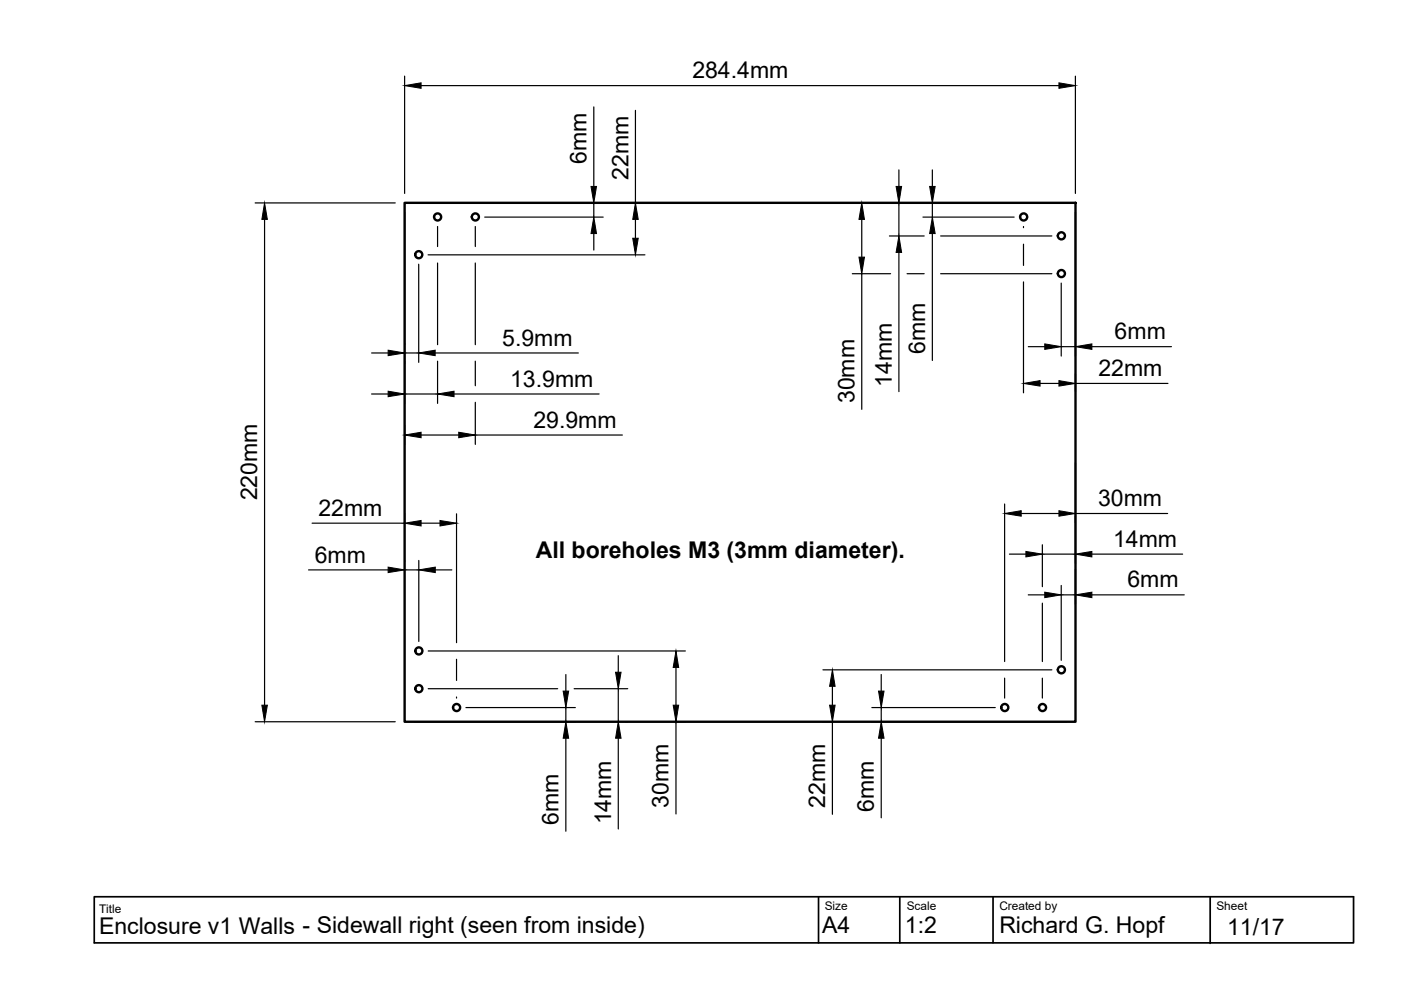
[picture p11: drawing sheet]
<svg xmlns="http://www.w3.org/2000/svg" width="297mm" height="210mm" viewBox="0 0 297 210" stroke-linecap="round" stroke-linejoin="round" font-family="sans-serif">
<!-- layer: Visible -->
<g fill="none" stroke="#000" stroke-width=".51">
<path d="M85.8 43h142.2v110h-142.2z"/>
<circle cx="88.8" cy="54" r=".75"/>
<circle cx="92.8" cy="46" r=".75"/>
<circle cx="100.8" cy="46" r=".75"/>
<circle cx="217" cy="46" r=".75"/>
<circle cx="225" cy="50" r=".75"/>
<circle cx="225" cy="58" r=".75"/>
<circle cx="88.8" cy="138" r=".75"/>
<circle cx="88.8" cy="146" r=".75"/>
<circle cx="96.8" cy="150" r=".75"/>
<circle cx="213" cy="150" r=".75"/>
<circle cx="221" cy="150" r=".75"/>
<circle cx="225" cy="142" r=".75"/>
</g>
<!-- layer: TitleBlock -->
<path d="M20 190.1h267v9.8h-267zM173.5 190.1v9.8M190.8 190.1v9.8M210.5 190.1v9.8M256.6 190.1v9.9" fill="none" stroke="#000" stroke-width=".36"/>
<!-- layer: Dimensions -->
<g fill="none" stroke="#000" stroke-width=".25">
<path d="M85.8 16.1v24.9M89.3 18.2h135.2M228 16.1v24.9M125.9 22.7v16.8M134.7 23.4v19.6M190.6 36v3.5M197.7 36v3.5M54.1 43h29.7M56.1 46.5v103M85.8 45v40.5M88.8 56v20.8M90.8 54h45.9"/>
<path d="M92.8 48v4.3M92.8 55.8v17.3M100.8 48v4.3M100.8 55.8v17.3M102.8 46h25.1M125.9 43v3M125.9 49.5v3.5M127.9 43h.1M134.7 46.5v4M180.7 58h8.1M182.7 46.5v8M182.7 58v28.8"/>
<path d="M184 43h.7M188.6 43h.3M188.6 50h7.3M190.6 43v7M190.6 53.5v29.5M192.3 58h3.6M195.7 46h19.3M197.7 43v3M197.7 49.5v26.9M199.4 50h23.6M199.4 58h23.6M199.7 43h.1"/>
<path d="M217 48v.3M217 51.8v4.5M217 59.8v23.5M228 45v30.5M78.8 74.8h3.5M85.8 74.8h3M92.3 74.8h30.3M92.8 76.6v8.9M100.8 76.6v5.2M218 73.5h3.5M225 60v15.5M225 73.5h3"/>
<path d="M228 79.3v3.7M231.5 73.5h16.9M78.8 83.5h3.5M85.8 90.2v4.1M85.8 83.5h7M89.3 92.2h8M96.3 83.5h30.7M100.8 85.3v8.9M100.8 92.2h31.2M220.5 81.3h4M228 98.2v21.3M228 81.3h19.6"/>
<path d="M66.2 110.9h19.6M85.8 108.9v1.6M85.8 118.8v.4M88.8 118.8v17.2M89.3 110.9h4M96.8 108.9v27.4M213 106.9v33.4M214 117.5h3.5M216.5 108.9h8M221 115.5v8.9M221 117.5h7M228 108.9h19.6"/>
<path d="M231.5 117.5h19.2M65.4 120.8h16.9M85.8 120.8h3M90.8 138h54.5M92.3 120.8h3.5M96.8 139.8v4.5M131.1 139v3.5M218 126.1h3.5M221 127.9v12.4M225 124.1v15.9M225 126.1h3M228 120.7v7.4"/>
<path d="M231.5 126.1h19.6M54.1 153h29.7M87.8 153h34.2M90.8 146h27.4M96.8 147.8v.2M98.8 150h23.2M120 143v3.5M120 150v3M120 156.5v19.7M121.7 146h11.4M131.1 146v7M131.1 156.5v19.3"/>
<path d="M132.6 153h.5M143.3 141.5v8M143.3 153v19.6M143.4 153h1.9M174.5 153h2.2M174.5 142h48.5M176.5 145.5v4M176.5 153v19.6M184.8 153h41.2M184.8 150h26.2M186.8 143v3.5M186.8 150v3"/>
<path d="M186.8 156.5v16.9M213 143.8v4.2M221 143.8v4.2"/>
</g>
<g fill="#000" stroke="#000" stroke-width=".21">
<path d="M85.8 18.2l3.5-.6v1.1zM224.5 17.6l3.5 .6-3.5 .5zM125.3 39.5h1.2l-.6 3.5zM190 39.5h1.2l-.6 3.5zM197.1 39.5h1.2l-.6 3.5zM56.1 43l.6 3.5h-1.2zM125.9 46l.6 3.5h-1.2zM134.2 50.5h1.1l-.6 3.5zM134.7 43l.6 3.5h-1.1zM182.7 43l.6 3.5h-1.2zM182.1 54.5h1.2l-.6 3.5zM190.6 50l.6 3.5h-1.2z"/>
<path d="M197.7 46l.6 3.5h-1.2zM82.3 74.2l3.5 .6-3.5 .6zM88.8 74.8l3.5-.6v1.2zM221.5 72.9l3.5 .6-3.5 .6zM228 73.5l3.5-.6v1.2zM82.3 82.9l3.5 .6-3.5 .6zM85.8 92.2l3.5-.6v1.2zM92.8 83.5l3.5-.6v1.2zM97.3 91.6l3.5 .6-3.5 .6zM217 81.3l3.5-.6v1.2zM224.5 80.7l3.5 .6-3.5 .6zM85.8 110.9l3.5-.5v1.1z"/>
<path d="M93.3 110.4l3.5 .5-3.5 .6zM213 108.9l3.5-.6v1.1zM217.5 116.9l3.5 .6-3.5 .6zM224.5 108.3l3.5 .6-3.5 .5zM228 117.5l3.5-.6v1.2zM82.3 120.2l3.5 .6-3.5 .6zM88.8 120.8l3.5-.6v1.2zM221.5 125.6l3.5 .5-3.5 .6zM228 126.1l3.5-.5v1.1zM55.5 149.5h1.2l-.6 3.5zM119.4 146.5h1.2l-.6 3.5zM120 153l.6 3.5h-1.2z"/>
<path d="M130.5 142.5h1.2l-.6 3.5zM131.1 153l.6 3.5h-1.2zM143.3 138l.6 3.5h-1.2zM142.7 149.5h1.2l-.6 3.5zM176.5 142l.6 3.5h-1.2zM175.9 149.5h1.2l-.6 3.5zM186.3 146.5h1.1l-.6 3.5zM186.8 153l.6 3.5h-1.1z"/>
</g>
<g font-size="4.9">
<text x="146.8" y="16.6">284.4mm</text>
<text x="124.3" y="34.7" transform="rotate(-90 124.3 34.7)">6mm</text>
<text x="133.2" y="38.2" transform="rotate(-90 133.2 38.2)">22mm</text>
<text x="236.3" y="71.9">6mm</text>
<text x="106.5" y="73.3">5.9mm</text>
<text x="196.1" y="75.1" transform="rotate(-90 196.1 75.1)">6mm</text>
<text x="108.2" y="82">13.9mm</text>
<text x="189.1" y="82.1" transform="rotate(-90 189.1 82.1)">14mm</text>
<text x="232.9" y="79.8">22mm</text>
<text x="181.1" y="85.5" transform="rotate(-90 181.1 85.5)">30mm</text>
<text x="113.1" y="90.7">29.9mm</text>
<text x="54.5" y="106.1" transform="rotate(-90 54.5 106.1)">220mm</text>
<text x="232.8" y="107.3">30mm</text>
<text x="67.5" y="109.4">22mm</text>
<text x="66.7" y="119.3">6mm</text>
<text x="113.6" y="118.4">All boreholes M3 (3mm diameter).</text>
<text x="236" y="116">14mm</text>
<text x="239" y="124.6">6mm</text>
<text x="141.8" y="171.3" transform="rotate(-90 141.8 171.3)">30mm</text>
<text x="175" y="171.3" transform="rotate(-90 175 171.3)">22mm</text>
<text x="185.3" y="172.1" transform="rotate(-90 185.3 172.1)">6mm</text>
<text x="118.4" y="174.9" transform="rotate(-90 118.4 174.9)">6mm</text>
<text x="129.6" y="174.8" transform="rotate(-90 129.6 174.8)">14mm</text>
<text x="174.3" y="197.9">A4</text>
<text x="191.9" y="197.9">1:2</text>
<text x="211.9" y="197.9">Richard G. Hopf</text>
<text x="21" y="198">Enclosure v1 Walls - Sidewall right (seen from inside)</text>
<text x="260.2" y="198.3">11/17</text>
</g>
<g font-size="2.5">
<text x="21" y="193.6">Title</text>
<text x="174.9" y="192.9">Size</text>
<text x="192.2" y="192.9">Scale</text>
<text x="211.9" y="192.9">Created by</text>
<text x="257.9" y="192.9">Sheet</text>
</g>
</svg>
